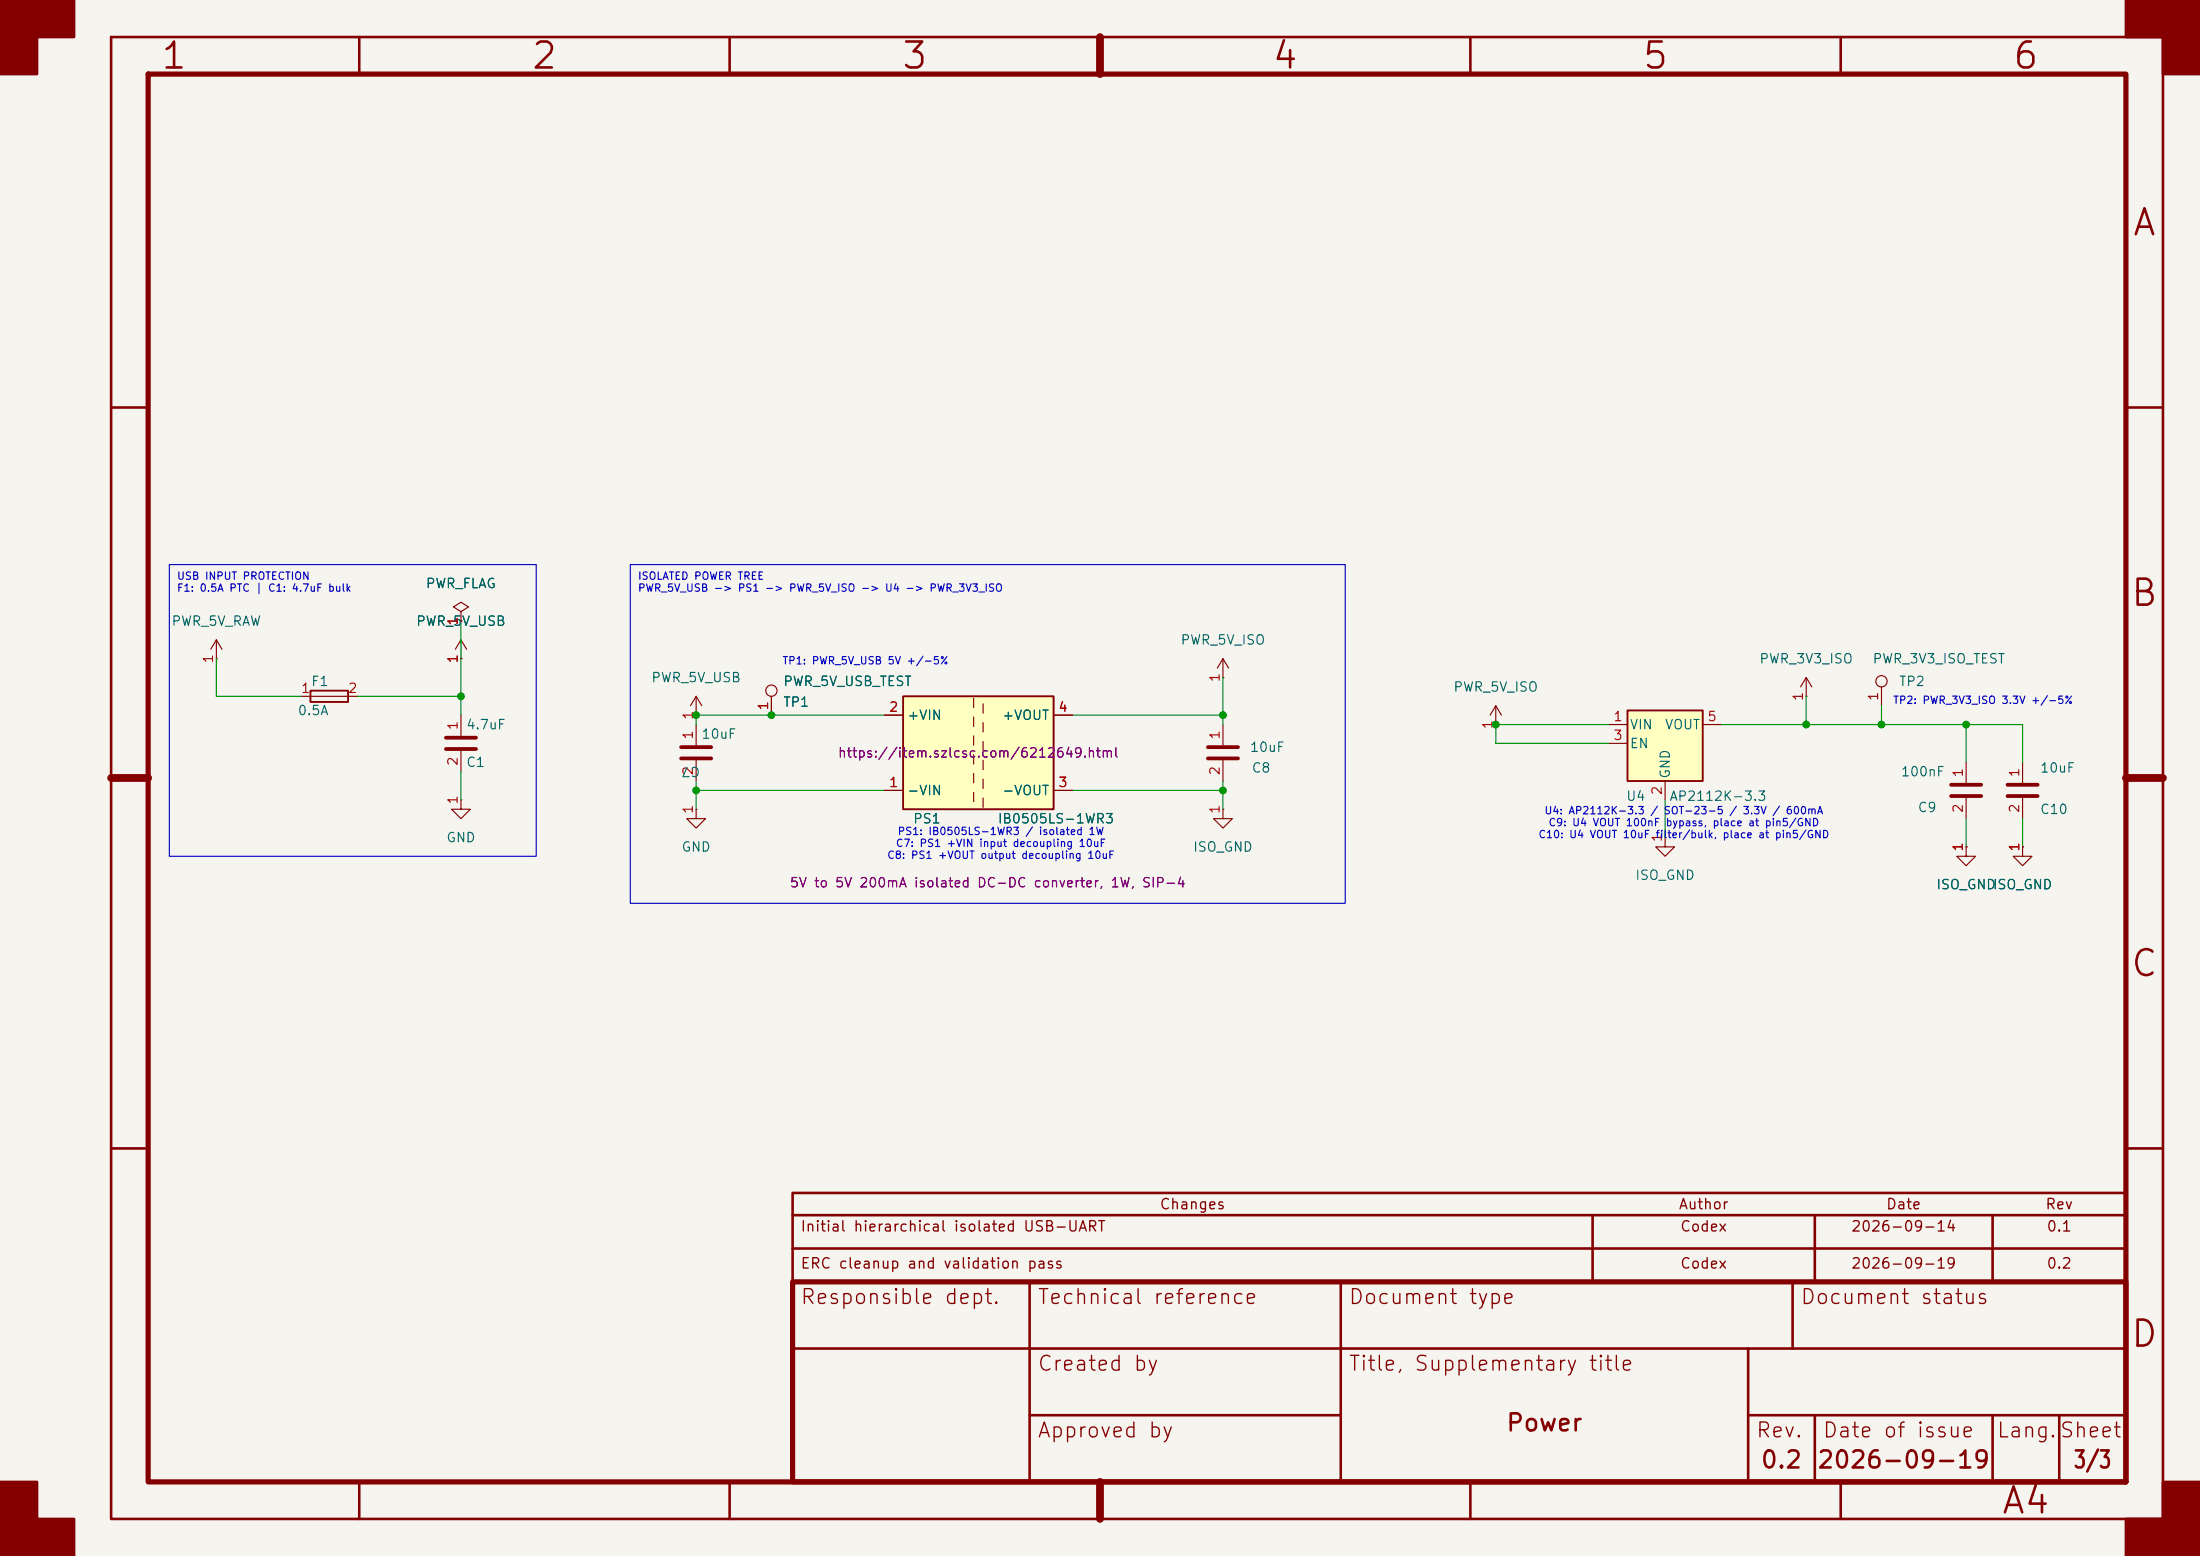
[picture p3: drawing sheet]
(kicad_sch
 (version 20260306)
 (generator "eeschema")
 (generator_version "10.0")
 (paper "A4")
 (title_block
  (title "Power")
  (date "2026-09-19")
  (rev "0.2"))
 (lib_symbols
  (symbol "Connector:TestPoint"
   (pin_names
    (offset 0.762) (hide yes)) (exclude_from_sim no) (in_bom yes) (on_board yes)
   (in_pos_files yes)
   (duplicate_pin_numbers_are_jumpers no)
   (property "Reference" "TP" (at 0 6.858 0) (show_name no) (do_not_autoplace no) (effects (font (size 1.27 1.27))))
   (property "Value" "TestPoint" (at 0 5.08 0) (show_name no) (do_not_autoplace no) (effects (font (size 1.27 1.27))))
   (property "Footprint" "" (at 5.08 0 0) (show_name no) (do_not_autoplace no) (hide yes) (effects (font (size 1.27 1.27))))
   (property "Datasheet" "" (at 5.08 0 0) (show_name no) (do_not_autoplace no) (hide yes) (effects (font (size 1.27 1.27))))
   (property "Description" "test point" (at 0 0 0) (show_name no) (do_not_autoplace no) (hide yes) (effects (font (size 1.27 1.27))))
   (symbol "TestPoint_0_1"
    (circle (center 0 3.302) (radius 0.762) (stroke (width 0) (type default)) (fill (type none))))
   (symbol "TestPoint_1_1"
    (pin passive line (at 0 0 90) (length 2.54) (name "1" (effects (font (size 1.27 1.27)))) (number "1" (effects (font (size 1.27 1.27))))))
   (embedded_fonts no))
  (symbol "Device:C"
   (pin_names
    (offset 0.254)) (exclude_from_sim no) (in_bom yes) (on_board yes)
   (in_pos_files yes)
   (duplicate_pin_numbers_are_jumpers no)
   (property "Reference" "C" (at 0.635 2.54 0) (show_name no) (do_not_autoplace no) (effects (font (size 1.27 1.27)) (justify left)))
   (property "Value" "C" (at 0.635 -2.54 0) (show_name no) (do_not_autoplace no) (effects (font (size 1.27 1.27)) (justify left)))
   (property "Footprint" "" (at 0.9652 -3.81 0) (show_name no) (do_not_autoplace no) (hide yes) (effects (font (size 1.27 1.27))))
   (property "Datasheet" "" (at 0 0 0) (show_name no) (do_not_autoplace no) (hide yes) (effects (font (size 1.27 1.27))))
   (property "Description" "Unpolarized capacitor" (at 0 0 0) (show_name no) (do_not_autoplace no) (hide yes) (effects (font (size 1.27 1.27))))
   (symbol "C_0_1"
    (polyline (pts (xy -2.032 0.762) (xy 2.032 0.762)) (stroke (width 0.508) (type default)) (fill (type none)))
    (polyline (pts (xy -2.032 -0.762) (xy 2.032 -0.762)) (stroke (width 0.508) (type default)) (fill (type none))))
   (symbol "C_1_1"
    (pin passive line (at 0 3.81 270) (length 2.794) (name "" (effects (font (size 1.27 1.27)))) (number "1" (effects (font (size 1.27 1.27)))))
    (pin passive line (at 0 -3.81 90) (length 2.794) (name "" (effects (font (size 1.27 1.27)))) (number "2" (effects (font (size 1.27 1.27))))))
   (embedded_fonts no))
  (symbol "Device:Fuse"
   (pin_names
    (offset 0)) (exclude_from_sim no) (in_bom yes) (on_board yes)
   (in_pos_files yes)
   (duplicate_pin_numbers_are_jumpers no)
   (property "Reference" "F" (at 2.032 0 90) (show_name no) (do_not_autoplace no) (effects (font (size 1.27 1.27))))
   (property "Value" "Fuse" (at -1.905 0 90) (show_name no) (do_not_autoplace no) (effects (font (size 1.27 1.27))))
   (property "Footprint" "" (at -1.778 0 90) (show_name no) (do_not_autoplace no) (hide yes) (effects (font (size 1.27 1.27))))
   (property "Datasheet" "" (at 0 0 0) (show_name no) (do_not_autoplace no) (hide yes) (effects (font (size 1.27 1.27))))
   (property "Description" "Fuse" (at 0 0 0) (show_name no) (do_not_autoplace no) (hide yes) (effects (font (size 1.27 1.27))))
   (symbol "Fuse_0_1"
    (rectangle (start -0.762 -2.54) (end 0.762 2.54) (stroke (width 0.254) (type default)) (fill (type none)))
    (polyline (pts (xy 0 2.54) (xy 0 -2.54)) (stroke (width 0) (type default)) (fill (type none))))
   (symbol "Fuse_1_1"
    (pin passive line (at 0 3.81 270) (length 1.27) (name "" (effects (font (size 1.27 1.27)))) (number "1" (effects (font (size 1.27 1.27)))))
    (pin passive line (at 0 -3.81 90) (length 1.27) (name "" (effects (font (size 1.27 1.27)))) (number "2" (effects (font (size 1.27 1.27))))))
   (embedded_fonts no))
  (symbol "Regulator_Linear:AP2112K-3.3"
   (pin_names
    (offset 0.254)) (exclude_from_sim no) (in_bom yes) (on_board yes)
   (in_pos_files yes)
   (duplicate_pin_numbers_are_jumpers no)
   (property "Reference" "U" (at -5.08 5.715 0) (show_name no) (do_not_autoplace no) (effects (font (size 1.27 1.27)) (justify left)))
   (property "Value" "AP2112K-3.3" (at 0 5.715 0) (show_name no) (do_not_autoplace no) (effects (font (size 1.27 1.27)) (justify left)))
   (property "Footprint" "Package_TO_SOT_SMD:SOT-23-5" (at 0 8.255 0) (show_name no) (do_not_autoplace no) (hide yes) (effects (font (size 1.27 1.27))))
   (property "Datasheet" "https://www.diodes.com/assets/Datasheets/AP2112.pdf" (at 0 2.54 0) (show_name no) (do_not_autoplace no) (hide yes) (effects (font (size 1.27 1.27))))
   (property "Description" "600mA low dropout linear regulator, with enable pin, 3.8V-6V input voltage range, 3.3V fixed positive output, SOT-23-5" (at 0 0 0) (show_name no) (do_not_autoplace no) (hide yes) (effects (font (size 1.27 1.27))))
   (symbol "AP2112K-3.3_0_1"
    (rectangle (start -5.08 4.445) (end 5.08 -5.08) (stroke (width 0.254) (type default)) (fill (type background))))
   (symbol "AP2112K-3.3_1_1"
    (pin power_in line (at -7.62 2.54 0) (length 2.54) (name "VIN" (effects (font (size 1.27 1.27)))) (number "1" (effects (font (size 1.27 1.27)))))
    (pin power_in line (at 0 -7.62 90) (length 2.54) (name "GND" (effects (font (size 1.27 1.27)))) (number "2" (effects (font (size 1.27 1.27)))))
    (pin input line (at -7.62 0 0) (length 2.54) (name "EN" (effects (font (size 1.27 1.27)))) (number "3" (effects (font (size 1.27 1.27)))))
    (pin no_connect line (at 5.08 0 180) (length 2.54) (hide yes) (name "NC" (effects (font (size 1.27 1.27)))) (number "4" (effects (font (size 1.27 1.27)))))
    (pin power_out line (at 7.62 2.54 180) (length 2.54) (name "VOUT" (effects (font (size 1.27 1.27)))) (number "5" (effects (font (size 1.27 1.27))))))
   (embedded_fonts no))
  (symbol "USB_UART_Bridge:IB0505LS-1WR3" (exclude_from_sim no) (in_bom yes) (on_board yes)
   (in_pos_files yes)
   (duplicate_pin_numbers_are_jumpers no)
   (property "Reference" "U" (at -8.89 8.89 0) (show_name no) (do_not_autoplace no) (effects (font (size 1.27 1.27))))
   (property "Value" "IB0505LS-1WR3" (at 2.54 8.89 0) (show_name no) (do_not_autoplace no) (effects (font (size 1.27 1.27))))
   (property "Footprint" "USB_UART_Bridge:Converter_DCDC_YLPTEC_IB0505LS-1WR3" (at 0 -10.16 0) (show_name no) (do_not_autoplace no) (hide yes) (effects (font (size 1.27 1.27))))
   (property "Datasheet" "https://item.szlcsc.com/6212649.html" (at 0 -12.7 0) (show_name no) (do_not_autoplace no) (hide yes) (effects (font (size 1.27 1.27))))
   (property "Description" "5V to 5V 200mA isolated DC-DC converter, 1W, SIP-4" (at 0 0 0) (show_name no) (do_not_autoplace no) (hide yes) (effects (font (size 1.27 1.27))))
   (symbol "IB0505LS-1WR3_0_1"
    (rectangle (start -10.16 7.62) (end 10.16 -7.62) (stroke (width 0.254) (type default)) (fill (type background)))
    (polyline (pts (xy -0.635 7.366) (xy -0.635 6.096)) (stroke (width 0) (type default)) (fill (type none)))
    (polyline (pts (xy -0.635 4.826) (xy -0.635 3.556)) (stroke (width 0) (type default)) (fill (type none)))
    (polyline (pts (xy -0.635 2.286) (xy -0.635 1.016)) (stroke (width 0) (type default)) (fill (type none)))
    (polyline (pts (xy -0.635 -0.254) (xy -0.635 -1.524)) (stroke (width 0) (type default)) (fill (type none)))
    (polyline (pts (xy -0.635 -2.794) (xy -0.635 -4.064)) (stroke (width 0) (type default)) (fill (type none)))
    (polyline (pts (xy -0.635 -5.334) (xy -0.635 -6.604)) (stroke (width 0) (type default)) (fill (type none)))
    (polyline (pts (xy 0.635 5.334) (xy 0.635 6.604)) (stroke (width 0) (type default)) (fill (type none)))
    (polyline (pts (xy 0.635 2.794) (xy 0.635 4.064)) (stroke (width 0) (type default)) (fill (type none)))
    (polyline (pts (xy 0.635 0.254) (xy 0.635 1.524)) (stroke (width 0) (type default)) (fill (type none)))
    (polyline (pts (xy 0.635 -2.286) (xy 0.635 -1.016)) (stroke (width 0) (type default)) (fill (type none)))
    (polyline (pts (xy 0.635 -4.826) (xy 0.635 -3.556)) (stroke (width 0) (type default)) (fill (type none)))
    (polyline (pts (xy 0.635 -7.366) (xy 0.635 -6.096)) (stroke (width 0) (type default)) (fill (type none))))
   (symbol "IB0505LS-1WR3_1_1"
    (pin power_in line (at -12.7 -5.08 0) (length 2.54) (name "-VIN" (effects (font (size 1.27 1.27)))) (number "1" (effects (font (size 1.27 1.27)))))
    (pin power_in line (at -12.7 5.08 0) (length 2.54) (name "+VIN" (effects (font (size 1.27 1.27)))) (number "2" (effects (font (size 1.27 1.27)))))
    (pin power_out line (at 12.7 -5.08 180) (length 2.54) (name "-VOUT" (effects (font (size 1.27 1.27)))) (number "3" (effects (font (size 1.27 1.27)))))
    (pin power_out line (at 12.7 5.08 180) (length 2.54) (name "+VOUT" (effects (font (size 1.27 1.27)))) (number "4" (effects (font (size 1.27 1.27))))))
   (embedded_fonts no))
  (symbol "power:+3V3"
   (power global)
   (pin_names
    (offset 0) (hide yes)) (exclude_from_sim no) (in_bom yes) (on_board yes)
   (in_pos_files yes)
   (duplicate_pin_numbers_are_jumpers no)
   (property "Reference" "#PWR" (at 0 -3.81 0) (show_name no) (do_not_autoplace no) (hide yes) (effects (font (size 1.27 1.27))))
   (property "Value" "+3V3" (at 0 3.556 0) (show_name no) (do_not_autoplace no) (effects (font (size 1.27 1.27))))
   (property "Footprint" "" (at 0 0 0) (show_name no) (do_not_autoplace no) (hide yes) (effects (font (size 1.27 1.27))))
   (property "Datasheet" "" (at 0 0 0) (show_name no) (do_not_autoplace no) (hide yes) (effects (font (size 1.27 1.27))))
   (property "Description" "Power symbol creates a global label with name \"+3V3\"" (at 0 0 0) (show_name no) (do_not_autoplace no) (hide yes) (effects (font (size 1.27 1.27))))
   (symbol "+3V3_0_1"
    (polyline (pts (xy -0.762 1.27) (xy 0 2.54)) (stroke (width 0) (type default)) (fill (type none)))
    (polyline (pts (xy 0 2.54) (xy 0.762 1.27)) (stroke (width 0) (type default)) (fill (type none)))
    (polyline (pts (xy 0 0) (xy 0 2.54)) (stroke (width 0) (type default)) (fill (type none))))
   (symbol "+3V3_1_1"
    (pin power_in line (at 0 0 90) (length 0) (name "" (effects (font (size 1.27 1.27)))) (number "1" (effects (font (size 1.27 1.27))))))
   (embedded_fonts no))
  (symbol "power:+5V"
   (power global)
   (pin_names
    (offset 0) (hide yes)) (exclude_from_sim no) (in_bom yes) (on_board yes)
   (in_pos_files yes)
   (duplicate_pin_numbers_are_jumpers no)
   (property "Reference" "#PWR" (at 0 -3.81 0) (show_name no) (do_not_autoplace no) (hide yes) (effects (font (size 1.27 1.27))))
   (property "Value" "+5V" (at 0 3.556 0) (show_name no) (do_not_autoplace no) (effects (font (size 1.27 1.27))))
   (property "Footprint" "" (at 0 0 0) (show_name no) (do_not_autoplace no) (hide yes) (effects (font (size 1.27 1.27))))
   (property "Datasheet" "" (at 0 0 0) (show_name no) (do_not_autoplace no) (hide yes) (effects (font (size 1.27 1.27))))
   (property "Description" "Power symbol creates a global label with name \"+5V\"" (at 0 0 0) (show_name no) (do_not_autoplace no) (hide yes) (effects (font (size 1.27 1.27))))
   (symbol "+5V_0_1"
    (polyline (pts (xy -0.762 1.27) (xy 0 2.54)) (stroke (width 0) (type default)) (fill (type none)))
    (polyline (pts (xy 0 2.54) (xy 0.762 1.27)) (stroke (width 0) (type default)) (fill (type none)))
    (polyline (pts (xy 0 0) (xy 0 2.54)) (stroke (width 0) (type default)) (fill (type none))))
   (symbol "+5V_1_1"
    (pin power_in line (at 0 0 90) (length 0) (name "" (effects (font (size 1.27 1.27)))) (number "1" (effects (font (size 1.27 1.27))))))
   (embedded_fonts no))
  (symbol "power:GND"
   (power global)
   (pin_names
    (offset 0) (hide yes)) (exclude_from_sim no) (in_bom yes) (on_board yes)
   (in_pos_files yes)
   (duplicate_pin_numbers_are_jumpers no)
   (property "Reference" "#PWR" (at 0 -6.35 0) (show_name no) (do_not_autoplace no) (hide yes) (effects (font (size 1.27 1.27))))
   (property "Value" "GND" (at 0 -3.81 0) (show_name no) (do_not_autoplace no) (effects (font (size 1.27 1.27))))
   (property "Footprint" "" (at 0 0 0) (show_name no) (do_not_autoplace no) (hide yes) (effects (font (size 1.27 1.27))))
   (property "Datasheet" "" (at 0 0 0) (show_name no) (do_not_autoplace no) (hide yes) (effects (font (size 1.27 1.27))))
   (property "Description" "Power symbol creates a global label with name \"GND\" , ground" (at 0 0 0) (show_name no) (do_not_autoplace no) (hide yes) (effects (font (size 1.27 1.27))))
   (symbol "GND_0_1"
    (polyline (pts (xy 0 0) (xy 0 -1.27) (xy 1.27 -1.27) (xy 0 -2.54) (xy -1.27 -1.27) (xy 0 -1.27)) (stroke (width 0) (type default)) (fill (type none))))
   (symbol "GND_1_1"
    (pin power_in line (at 0 0 270) (length 0) (name "" (effects (font (size 1.27 1.27)))) (number "1" (effects (font (size 1.27 1.27))))))
   (embedded_fonts no))
  (symbol "power:PWR_FLAG"
   (power global)
   (pin_names
    (offset 0) (hide yes)) (exclude_from_sim no) (in_bom yes) (on_board yes)
   (in_pos_files yes)
   (duplicate_pin_numbers_are_jumpers no)
   (property "Reference" "#FLG" (at 0 1.905 0) (show_name no) (do_not_autoplace no) (hide yes) (effects (font (size 1.27 1.27))))
   (property "Value" "PWR_FLAG" (at 0 3.81 0) (show_name no) (do_not_autoplace no) (effects (font (size 1.27 1.27))))
   (property "Footprint" "" (at 0 0 0) (show_name no) (do_not_autoplace no) (hide yes) (effects (font (size 1.27 1.27))))
   (property "Datasheet" "" (at 0 0 0) (show_name no) (do_not_autoplace no) (hide yes) (effects (font (size 1.27 1.27))))
   (property "Description" "Special symbol for telling ERC where power comes from" (at 0 0 0) (show_name no) (do_not_autoplace no) (hide yes) (effects (font (size 1.27 1.27))))
   (symbol "PWR_FLAG_0_0"
    (pin power_out line (at 0 0 90) (length 0) (name "" (effects (font (size 1.27 1.27)))) (number "1" (effects (font (size 1.27 1.27))))))
   (symbol "PWR_FLAG_0_1"
    (polyline (pts (xy 0 0) (xy 0 1.27) (xy -1.016 1.905) (xy 0 2.54) (xy 1.016 1.905) (xy 0 1.27)) (stroke (width 0) (type default)) (fill (type none))))
   (embedded_fonts no)))
 (text "U4: AP2112K-3.3 / SOT-23-5 / 3.3V / 600mA\nC9: U4 VOUT 100nF bypass, place at pin5/GND\nC10: U4 VOUT 10uF filter/bulk, place at pin5/GND"
  (exclude_from_sim no)
  (at 227.33 111.252 0)
  (effects (font (size 1 1))))
 (text "PS1: IB0505LS-1WR3 / isolated 1W\nC7: PS1 +VIN input decoupling 10uF\nC8: PS1 +VOUT output decoupling 10uF"
  (exclude_from_sim no)
  (at 135.128 114.046 0)
  (effects (font (size 1 1))))
 (text "TP2: PWR_3V3_ISO 3.3V +/-5%"
  (exclude_from_sim no)
  (at 267.716 94.742 0)
  (effects (font (size 1 1))))
 (text "TP1: PWR_5V_USB 5V +/-5%"
  (exclude_from_sim no)
  (at 116.84 89.408 0)
  (effects (font (size 1 1))))
 (text_box "USB INPUT PROTECTION\nF1: 0.5A PTC | C1: 4.7uF bulk"
  (exclude_from_sim no)
  (at 22.86 76.2 0)
  (size 49.53 39.3699)
  (margins 0.9525 0.9525 0.9525 0.9525)
  (stroke (width 0.15) (type solid))
  (fill (type none))
  (effects (font (size 1 1)) (justify left top)))
 (text_box "ISOLATED POWER TREE\nPWR_5V_USB -> PS1 -> PWR_5V_ISO -> U4 -> PWR_3V3_ISO"
  (exclude_from_sim no)
  (at 85.09 76.2 0)
  (size 96.52 45.72)
  (margins 0.9525 0.9525 0.9525 0.9525)
  (stroke (width 0.15) (type solid))
  (fill (type none))
  (effects (font (size 1 1)) (justify left top)))
 (junction
  (at 201.93 97.79)
  (diameter 0)
  (color 0 0 0 0))
 (junction
  (at 104.14 96.52)
  (diameter 0)
  (color 0 0 0 0))
 (junction
  (at 93.98 96.52)
  (diameter 0)
  (color 0 0 0 0))
 (junction
  (at 93.98 106.68)
  (diameter 0)
  (color 0 0 0 0))
 (junction
  (at 265.43 97.79)
  (diameter 0)
  (color 0 0 0 0))
 (junction
  (at 254 97.79)
  (diameter 0)
  (color 0 0 0 0))
 (junction
  (at 165.1 106.68)
  (diameter 0)
  (color 0 0 0 0))
 (junction
  (at 243.84 97.79)
  (diameter 0)
  (color 0 0 0 0))
 (junction
  (at 165.1 96.52)
  (diameter 0)
  (color 0 0 0 0))
 (junction
  (at 62.23 93.98)
  (diameter 0)
  (color 0 0 0 0))
 (wire
  (pts (xy 217.17 100.33) (xy 201.93 100.33))
  (stroke (width 0) (type default)))
 (wire
  (pts (xy 273.05 97.79) (xy 273.05 102.87))
  (stroke (width 0) (type default)))
 (wire
  (pts (xy 201.93 97.79) (xy 217.17 97.79))
  (stroke (width 0) (type default)))
 (wire
  (pts (xy 62.23 104.14) (xy 62.23 107.95))
  (stroke (width 0) (type default)))
 (wire
  (pts (xy 93.98 105.41) (xy 93.98 106.68))
  (stroke (width 0) (type default)))
 (wire
  (pts (xy 165.1 109.22) (xy 165.1 106.68))
  (stroke (width 0) (type default)))
 (wire
  (pts (xy 265.43 97.79) (xy 273.05 97.79))
  (stroke (width 0) (type default)))
 (wire
  (pts (xy 165.1 91.44) (xy 165.1 96.52))
  (stroke (width 0) (type default)))
 (wire
  (pts (xy 29.21 93.98) (xy 29.21 88.9))
  (stroke (width 0) (type default)))
 (wire
  (pts (xy 104.14 96.52) (xy 93.98 96.52))
  (stroke (width 0) (type default)))
 (wire
  (pts (xy 165.1 97.79) (xy 165.1 96.52))
  (stroke (width 0) (type default)))
 (wire
  (pts (xy 119.38 96.52) (xy 104.14 96.52))
  (stroke (width 0) (type default)))
 (wire
  (pts (xy 144.78 96.52) (xy 165.1 96.52))
  (stroke (width 0) (type default)))
 (wire
  (pts (xy 254 97.79) (xy 265.43 97.79))
  (stroke (width 0) (type default)))
 (wire
  (pts (xy 93.98 109.22) (xy 93.98 106.68))
  (stroke (width 0) (type default)))
 (wire
  (pts (xy 201.93 97.79) (xy 201.93 100.33))
  (stroke (width 0) (type default)))
 (wire
  (pts (xy 243.84 93.98) (xy 243.84 97.79))
  (stroke (width 0) (type default)))
 (wire
  (pts (xy 62.23 93.98) (xy 62.23 88.9))
  (stroke (width 0) (type default)))
 (wire
  (pts (xy 273.05 114.3) (xy 273.05 110.49))
  (stroke (width 0) (type default)))
 (wire
  (pts (xy 265.43 110.49) (xy 265.43 114.3))
  (stroke (width 0) (type default)))
 (wire
  (pts (xy 29.21 93.98) (xy 40.64 93.98))
  (stroke (width 0) (type default)))
 (wire
  (pts (xy 224.79 107.95) (xy 224.79 113.03))
  (stroke (width 0) (type default)))
 (wire
  (pts (xy 62.23 96.52) (xy 62.23 93.98))
  (stroke (width 0) (type default)))
 (wire
  (pts (xy 93.98 96.52) (xy 93.98 97.79))
  (stroke (width 0) (type default)))
 (wire
  (pts (xy 232.41 97.79) (xy 254 97.79))
  (stroke (width 0) (type default)))
 (wire
  (pts (xy 93.98 106.68) (xy 119.38 106.68))
  (stroke (width 0) (type default)))
 (wire
  (pts (xy 48.26 93.98) (xy 62.23 93.98))
  (stroke (width 0) (type default)))
 (wire
  (pts (xy 62.23 88.9) (xy 62.23 83.82))
  (stroke (width 0) (type default)))
 (wire
  (pts (xy 265.43 97.79) (xy 265.43 102.87))
  (stroke (width 0) (type default)))
 (wire
  (pts (xy 165.1 105.41) (xy 165.1 106.68))
  (stroke (width 0) (type default)))
 (wire
  (pts (xy 144.78 106.68) (xy 165.1 106.68))
  (stroke (width 0) (type default)))
 (wire
  (pts (xy 254 95.25) (xy 254 97.79))
  (stroke (width 0) (type default)))
 (symbol
  (lib_id "Device:C")
  (at 62.23 100.33 0)
  (unit 1)
  (body_style 1)
  (exclude_from_sim no)
  (in_bom yes)
  (on_board yes)
  (in_pos_files yes)
  (dnp no)
  (property "Reference" "C1" (at 62.865 102.87 0) (show_name no) (do_not_autoplace no) (effects (font (size 1.27 1.27)) (justify left)))
  (property "Value" "4.7uF" (at 62.865 97.79 0) (show_name no) (do_not_autoplace no) (effects (font (size 1.27 1.27)) (justify left)))
  (property "Footprint" "Capacitor_SMD:C_0805_2012Metric" (at 63.1952 96.52 0) (hide yes) (show_name no) (do_not_autoplace no) (effects (font (size 1.27 1.27))))
  (property "Datasheet" "" (at 62.23 100.33 0) (show_name no) (do_not_autoplace no) (effects (font (size 1.27 1.27))))
  (property "Description" "" (at 62.23 100.33 0) (show_name no) (do_not_autoplace no) (effects (font (size 1.27 1.27))))
  (pin "1")
  (pin "2")
  (instances (project "" (path "" (reference "C1") (unit 1))) (project "USB_UART_Bridge" (path "" (reference "C1") (unit 1)))))
 (symbol
  (lib_id "power:GND")
  (at 62.23 107.95 0)
  (unit 1)
  (body_style 1)
  (exclude_from_sim no)
  (in_bom yes)
  (on_board yes)
  (in_pos_files yes)
  (dnp no)
  (property "Reference" "#PWR006" (at 62.23 101.6 0) (hide yes) (show_name no) (do_not_autoplace no) (effects (font (size 1.27 1.27)) (justify left)))
  (property "Value" "GND" (at 62.23 113.03 0) (show_name no) (do_not_autoplace no) (effects (font (size 1.27 1.27))))
  (property "Footprint" "" (at 62.23 107.95 0) (show_name no) (do_not_autoplace no) (effects (font (size 1.27 1.27))))
  (property "Datasheet" "" (at 62.23 107.95 0) (show_name no) (do_not_autoplace no) (effects (font (size 1.27 1.27))))
  (property "Description" "" (at 62.23 107.95 0) (show_name no) (do_not_autoplace no) (effects (font (size 1.27 1.27))))
  (pin "1")
  (instances (project "" (path "" (reference "#PWR006") (unit 1))) (project "USB_UART_Bridge" (path "" (reference "#PWR006") (unit 1)))))
 (symbol
  (lib_id "Device:C")
  (at 273.05 106.68 0)
  (unit 1)
  (body_style 1)
  (exclude_from_sim no)
  (in_bom yes)
  (on_board yes)
  (in_pos_files yes)
  (dnp no)
  (property "Reference" "C10" (at 275.336 109.22 0) (show_name no) (do_not_autoplace no) (effects (font (size 1.27 1.27)) (justify left)))
  (property "Value" "10uF" (at 275.336 103.632 0) (show_name no) (do_not_autoplace no) (effects (font (size 1.27 1.27)) (justify left)))
  (property "Footprint" "Capacitor_SMD:C_0603_1608Metric" (at 272.0848 110.49 0) (hide yes) (show_name no) (do_not_autoplace no) (effects (font (size 1.27 1.27))))
  (property "Datasheet" "" (at 273.05 106.68 0) (show_name no) (do_not_autoplace no) (effects (font (size 1.27 1.27))))
  (property "Description" "" (at 273.05 106.68 0) (show_name no) (do_not_autoplace no) (effects (font (size 1.27 1.27))))
  (pin "1")
  (pin "2")
  (instances (project "" (path "" (reference "C10") (unit 1))) (project "USB_UART_Bridge" (path "" (reference "C10") (unit 1)))))
 (symbol
  (lib_id "Regulator_Linear:AP2112K-3.3")
  (at 224.79 100.33 0)
  (unit 1)
  (body_style 1)
  (exclude_from_sim no)
  (in_bom yes)
  (on_board yes)
  (in_pos_files yes)
  (dnp no)
  (property "Reference" "U4" (at 219.456 107.442 0) (show_name no) (do_not_autoplace no) (effects (font (size 1.27 1.27)) (justify left)))
  (property "Value" "AP2112K-3.3" (at 225.298 107.442 0) (show_name no) (do_not_autoplace no) (effects (font (size 1.27 1.27)) (justify left)))
  (property "Footprint" "Package_TO_SOT_SMD:SOT-23-5" (at 224.79 108.585 0) (hide yes) (show_name no) (do_not_autoplace no) (effects (font (size 1.27 1.27))))
  (property "Datasheet" "" (at 224.79 100.33 0) (show_name no) (do_not_autoplace no) (effects (font (size 1.27 1.27))))
  (property "Description" "" (at 224.79 100.33 0) (show_name no) (do_not_autoplace no) (effects (font (size 1.27 1.27))))
  (pin "1")
  (pin "2")
  (pin "3")
  (pin "4")
  (pin "5")
  (instances (project "" (path "" (reference "U4") (unit 1))) (project "USB_UART_Bridge" (path "" (reference "U4") (unit 1)))))
 (symbol
  (lib_id "Connector:TestPoint")
  (at 104.14 96.52 0)
  (unit 1)
  (body_style 1)
  (exclude_from_sim no)
  (in_bom yes)
  (on_board yes)
  (in_pos_files yes)
  (dnp no)
  (property "Reference" "TP1" (at 105.664 94.742 0) (show_name no) (do_not_autoplace no) (effects (font (size 1.27 1.27)) (justify left)))
  (property "Value" "PWR_5V_USB_TEST" (at 105.664 91.948 0) (show_name no) (do_not_autoplace no) (effects (font (size 1.27 1.27)) (justify left)))
  (property "Footprint" "TestPoint:TestPoint_Pad_D1.0mm" (at 109.22 96.52 0) (hide yes) (show_name no) (do_not_autoplace no) (effects (font (size 1.27 1.27))))
  (property "Datasheet" "" (at 104.14 96.52 0) (show_name no) (do_not_autoplace no) (effects (font (size 1.27 1.27))))
  (property "Description" "" (at 104.14 96.52 0) (show_name no) (do_not_autoplace no) (effects (font (size 1.27 1.27))))
  (pin "1")
  (instances (project "" (path "" (reference "TP1") (unit 1))) (project "USB_UART_Bridge" (path "" (reference "TP1") (unit 1)))))
 (symbol
  (lib_id "power:+5V")
  (at 62.23 88.9 0)
  (unit 1)
  (body_style 1)
  (exclude_from_sim no)
  (in_bom yes)
  (on_board yes)
  (in_pos_files yes)
  (dnp no)
  (property "Reference" "#PWR003" (at 62.23 85.09 0) (hide yes) (show_name no) (do_not_autoplace no) (effects (font (size 1.27 1.27)) (justify left)))
  (property "Value" "PWR_5V_USB" (at 62.23 83.82 0) (show_name no) (do_not_autoplace no) (effects (font (size 1.27 1.27))))
  (property "Footprint" "" (at 62.23 88.9 0) (show_name no) (do_not_autoplace no) (effects (font (size 1.27 1.27))))
  (property "Datasheet" "" (at 62.23 88.9 0) (show_name no) (do_not_autoplace no) (effects (font (size 1.27 1.27))))
  (property "Description" "" (at 62.23 88.9 0) (show_name no) (do_not_autoplace no) (effects (font (size 1.27 1.27))))
  (pin "1")
  (instances (project "" (path "" (reference "#PWR003") (unit 1))) (project "USB_UART_Bridge" (path "" (reference "#PWR003") (unit 1)))))
 (symbol
  (lib_id "power:GND")
  (at 165.1 109.22 0)
  (unit 1)
  (body_style 1)
  (exclude_from_sim no)
  (in_bom yes)
  (on_board yes)
  (in_pos_files yes)
  (dnp no)
  (property "Reference" "#PWR009" (at 165.1 102.87 0) (hide yes) (show_name no) (do_not_autoplace no) (effects (font (size 1.27 1.27)) (justify left)))
  (property "Value" "ISO_GND" (at 165.1 114.3 0) (show_name no) (do_not_autoplace no) (effects (font (size 1.27 1.27))))
  (property "Footprint" "" (at 165.1 109.22 0) (show_name no) (do_not_autoplace no) (effects (font (size 1.27 1.27))))
  (property "Datasheet" "" (at 165.1 109.22 0) (show_name no) (do_not_autoplace no) (effects (font (size 1.27 1.27))))
  (property "Description" "" (at 165.1 109.22 0) (show_name no) (do_not_autoplace no) (effects (font (size 1.27 1.27))))
  (pin "1")
  (instances (project "" (path "" (reference "#PWR009") (unit 1))) (project "USB_UART_Bridge" (path "" (reference "#PWR009") (unit 1)))))
 (symbol
  (lib_id "Connector:TestPoint")
  (at 254 95.25 0)
  (unit 1)
  (body_style 1)
  (exclude_from_sim no)
  (in_bom yes)
  (on_board yes)
  (in_pos_files yes)
  (dnp no)
  (property "Reference" "TP2" (at 256.286 91.948 0) (show_name no) (do_not_autoplace no) (effects (font (size 1.27 1.27)) (justify left)))
  (property "Value" "PWR_3V3_ISO_TEST" (at 252.73 88.9 0) (show_name no) (do_not_autoplace no) (effects (font (size 1.27 1.27)) (justify left)))
  (property "Footprint" "TestPoint:TestPoint_Pad_D1.0mm" (at 259.08 95.25 0) (hide yes) (show_name no) (do_not_autoplace no) (effects (font (size 1.27 1.27))))
  (property "Datasheet" "" (at 254 95.25 0) (show_name no) (do_not_autoplace no) (effects (font (size 1.27 1.27))))
  (property "Description" "" (at 254 95.25 0) (show_name no) (do_not_autoplace no) (effects (font (size 1.27 1.27))))
  (pin "1")
  (instances (project "" (path "" (reference "TP2") (unit 1))) (project "USB_UART_Bridge" (path "" (reference "TP2") (unit 1)))))
 (symbol
  (lib_id "power:GND")
  (at 265.43 114.3 0)
  (unit 1)
  (body_style 1)
  (exclude_from_sim no)
  (in_bom yes)
  (on_board yes)
  (in_pos_files yes)
  (dnp no)
  (property "Reference" "#PWR012" (at 265.43 107.95 0) (hide yes) (show_name no) (do_not_autoplace no) (effects (font (size 1.27 1.27)) (justify left)))
  (property "Value" "ISO_GND" (at 265.43 119.38 0) (show_name no) (do_not_autoplace no) (effects (font (size 1.27 1.27))))
  (property "Footprint" "" (at 265.43 114.3 0) (show_name no) (do_not_autoplace no) (effects (font (size 1.27 1.27))))
  (property "Datasheet" "" (at 265.43 114.3 0) (show_name no) (do_not_autoplace no) (effects (font (size 1.27 1.27))))
  (property "Description" "" (at 265.43 114.3 0) (show_name no) (do_not_autoplace no) (effects (font (size 1.27 1.27))))
  (pin "1")
  (instances (project "" (path "" (reference "#PWR012") (unit 1))) (project "USB_UART_Bridge" (path "" (reference "#PWR012") (unit 1)))))
 (symbol
  (lib_id "power:GND")
  (at 224.79 113.03 0)
  (unit 1)
  (body_style 1)
  (exclude_from_sim no)
  (in_bom yes)
  (on_board yes)
  (in_pos_files yes)
  (dnp no)
  (property "Reference" "#PWR011" (at 224.79 106.68 0) (hide yes) (show_name no) (do_not_autoplace no) (effects (font (size 1.27 1.27)) (justify left)))
  (property "Value" "ISO_GND" (at 224.79 118.11 0) (show_name no) (do_not_autoplace no) (effects (font (size 1.27 1.27))))
  (property "Footprint" "" (at 224.79 113.03 0) (show_name no) (do_not_autoplace no) (effects (font (size 1.27 1.27))))
  (property "Datasheet" "" (at 224.79 113.03 0) (show_name no) (do_not_autoplace no) (effects (font (size 1.27 1.27))))
  (property "Description" "" (at 224.79 113.03 0) (show_name no) (do_not_autoplace no) (effects (font (size 1.27 1.27))))
  (pin "1")
  (instances (project "" (path "" (reference "#PWR011") (unit 1))) (project "USB_UART_Bridge" (path "" (reference "#PWR011") (unit 1)))))
 (symbol
  (lib_id "power:GND")
  (at 93.98 109.22 0)
  (unit 1)
  (body_style 1)
  (exclude_from_sim no)
  (in_bom yes)
  (on_board yes)
  (in_pos_files yes)
  (dnp no)
  (property "Reference" "#PWR008" (at 93.98 102.87 0) (hide yes) (show_name no) (do_not_autoplace no) (effects (font (size 1.27 1.27)) (justify left)))
  (property "Value" "GND" (at 93.98 114.3 0) (show_name no) (do_not_autoplace no) (effects (font (size 1.27 1.27))))
  (property "Footprint" "" (at 93.98 109.22 0) (show_name no) (do_not_autoplace no) (effects (font (size 1.27 1.27))))
  (property "Datasheet" "" (at 93.98 109.22 0) (show_name no) (do_not_autoplace no) (effects (font (size 1.27 1.27))))
  (property "Description" "" (at 93.98 109.22 0) (show_name no) (do_not_autoplace no) (effects (font (size 1.27 1.27))))
  (pin "1")
  (instances (project "" (path "" (reference "#PWR008") (unit 1))) (project "USB_UART_Bridge" (path "" (reference "#PWR008") (unit 1)))))
 (symbol
  (lib_id "power:PWR_FLAG")
  (at 62.23 83.82 0)
  (unit 1)
  (body_style 1)
  (exclude_from_sim no)
  (in_bom yes)
  (on_board yes)
  (in_pos_files yes)
  (dnp no)
  (property "Reference" "#FLG005" (at 62.23 85.725 0) (hide yes) (show_name no) (do_not_autoplace no) (effects (font (size 1.27 1.27)) (justify left)))
  (property "Value" "PWR_FLAG" (at 62.23 78.74 0) (show_name no) (do_not_autoplace no) (effects (font (size 1.27 1.27))))
  (property "Footprint" "" (at 62.23 83.82 0) (show_name no) (do_not_autoplace no) (effects (font (size 1.27 1.27))))
  (property "Datasheet" "" (at 62.23 83.82 0) (show_name no) (do_not_autoplace no) (effects (font (size 1.27 1.27))))
  (property "Description" "" (at 62.23 83.82 0) (show_name no) (do_not_autoplace no) (effects (font (size 1.27 1.27))))
  (pin "1")
  (instances (project "" (path "" (reference "#FLG005") (unit 1))) (project "USB_UART_Bridge" (path "" (reference "#FLG005") (unit 1)))))
 (symbol
  (lib_id "power:+5V")
  (at 201.93 97.79 0)
  (unit 1)
  (body_style 1)
  (exclude_from_sim no)
  (in_bom yes)
  (on_board yes)
  (in_pos_files yes)
  (dnp no)
  (property "Reference" "#PWR017" (at 201.93 93.98 0) (hide yes) (show_name no) (do_not_autoplace no) (effects (font (size 1.27 1.27)) (justify left)))
  (property "Value" "PWR_5V_ISO" (at 201.93 92.71 0) (show_name no) (do_not_autoplace no) (effects (font (size 1.27 1.27))))
  (property "Footprint" "" (at 201.93 97.79 0) (show_name no) (do_not_autoplace no) (effects (font (size 1.27 1.27))))
  (property "Datasheet" "" (at 201.93 97.79 0) (show_name no) (do_not_autoplace no) (effects (font (size 1.27 1.27))))
  (property "Description" "" (at 201.93 97.79 0) (show_name no) (do_not_autoplace no) (effects (font (size 1.27 1.27))))
  (pin "1")
  (instances (project "" (path "" (reference "#PWR017") (unit 1))) (project "USB_UART_Bridge" (path "" (reference "#PWR017") (unit 1)))))
 (symbol
  (lib_id "Device:C")
  (at 165.1 101.6 0)
  (unit 1)
  (body_style 1)
  (exclude_from_sim no)
  (in_bom yes)
  (on_board yes)
  (in_pos_files yes)
  (dnp no)
  (property "Reference" "C8" (at 168.91 103.632 0) (show_name no) (do_not_autoplace no) (effects (font (size 1.27 1.27)) (justify left)))
  (property "Value" "10uF" (at 168.656 100.838 0) (show_name no) (do_not_autoplace no) (effects (font (size 1.27 1.27)) (justify left)))
  (property "Footprint" "Capacitor_SMD:C_1206_3216Metric" (at 164.1348 105.41 0) (hide yes) (show_name no) (do_not_autoplace no) (effects (font (size 1.27 1.27))))
  (property "Datasheet" "" (at 165.1 101.6 0) (show_name no) (do_not_autoplace no) (effects (font (size 1.27 1.27))))
  (property "Description" "" (at 165.1 101.6 0) (show_name no) (do_not_autoplace no) (effects (font (size 1.27 1.27))))
  (pin "1")
  (pin "2")
  (instances (project "" (path "" (reference "C8") (unit 1))) (project "USB_UART_Bridge" (path "" (reference "C8") (unit 1)))))
 (symbol
  (lib_id "power:+3V3")
  (at 243.84 93.98 0)
  (unit 1)
  (body_style 1)
  (exclude_from_sim no)
  (in_bom yes)
  (on_board yes)
  (in_pos_files yes)
  (dnp no)
  (property "Reference" "#PWR014" (at 243.84 90.17 0) (hide yes) (show_name no) (do_not_autoplace no) (effects (font (size 1.27 1.27)) (justify left)))
  (property "Value" "PWR_3V3_ISO" (at 243.84 88.9 0) (show_name no) (do_not_autoplace no) (effects (font (size 1.27 1.27))))
  (property "Footprint" "" (at 243.84 93.98 0) (show_name no) (do_not_autoplace no) (effects (font (size 1.27 1.27))))
  (property "Datasheet" "" (at 243.84 93.98 0) (show_name no) (do_not_autoplace no) (effects (font (size 1.27 1.27))))
  (property "Description" "" (at 243.84 93.98 0) (show_name no) (do_not_autoplace no) (effects (font (size 1.27 1.27))))
  (pin "1")
  (instances (project "" (path "" (reference "#PWR014") (unit 1))) (project "USB_UART_Bridge" (path "" (reference "#PWR014") (unit 1)))))
 (symbol
  (lib_id "Device:C")
  (at 93.98 101.6 0)
  (unit 1)
  (body_style 1)
  (exclude_from_sim no)
  (in_bom yes)
  (on_board yes)
  (in_pos_files yes)
  (dnp no)
  (property "Reference" "C7" (at 94.615 104.14 180) (show_name no) (do_not_autoplace no) (effects (font (size 1.27 1.27)) (justify left)))
  (property "Value" "10uF" (at 94.615 99.06 0) (show_name no) (do_not_autoplace no) (effects (font (size 1.27 1.27)) (justify left)))
  (property "Footprint" "Capacitor_SMD:C_1206_3216Metric" (at 93.0148 105.41 0) (hide yes) (show_name no) (do_not_autoplace no) (effects (font (size 1.27 1.27))))
  (property "Datasheet" "" (at 93.98 101.6 0) (show_name no) (do_not_autoplace no) (effects (font (size 1.27 1.27))))
  (property "Description" "" (at 93.98 101.6 0) (show_name no) (do_not_autoplace no) (effects (font (size 1.27 1.27))))
  (pin "1")
  (pin "2")
  (instances (project "" (path "" (reference "C7") (unit 1))) (project "USB_UART_Bridge" (path "" (reference "C7") (unit 1)))))
 (symbol
  (lib_id "Device:Fuse")
  (at 44.45 93.98 90)
  (unit 1)
  (body_style 1)
  (exclude_from_sim no)
  (in_bom yes)
  (on_board yes)
  (in_pos_files yes)
  (dnp no)
  (property "Reference" "F1" (at 44.45 91.948 90) (show_name no) (do_not_autoplace no) (effects (font (size 1.27 1.27)) (justify left)))
  (property "Value" "0.5A" (at 44.45 95.885 90) (show_name no) (do_not_autoplace no) (effects (font (size 1.27 1.27)) (justify left)))
  (property "Footprint" "Fuse:Fuse_1206_3216Metric" (at 44.45 95.758 90) (hide yes) (show_name no) (do_not_autoplace no) (effects (font (size 1.27 1.27))))
  (property "Datasheet" "" (at 44.45 93.98 0) (show_name no) (do_not_autoplace no) (effects (font (size 1.27 1.27))))
  (property "Description" "" (at 44.45 93.98 0) (show_name no) (do_not_autoplace no) (effects (font (size 1.27 1.27))))
  (pin "1")
  (pin "2")
  (instances (project "" (path "" (reference "F1") (unit 1))) (project "USB_UART_Bridge" (path "" (reference "F1") (unit 1)))))
 (symbol
  (lib_id "power:+5V")
  (at 165.1 91.44 0)
  (unit 1)
  (body_style 1)
  (exclude_from_sim no)
  (in_bom yes)
  (on_board yes)
  (in_pos_files yes)
  (dnp no)
  (property "Reference" "#PWR016" (at 165.1 87.63 0) (hide yes) (show_name no) (do_not_autoplace no) (effects (font (size 1.27 1.27)) (justify left)))
  (property "Value" "PWR_5V_ISO" (at 165.1 86.36 0) (show_name no) (do_not_autoplace no) (effects (font (size 1.27 1.27))))
  (property "Footprint" "" (at 165.1 91.44 0) (show_name no) (do_not_autoplace no) (effects (font (size 1.27 1.27))))
  (property "Datasheet" "" (at 165.1 91.44 0) (show_name no) (do_not_autoplace no) (effects (font (size 1.27 1.27))))
  (property "Description" "" (at 165.1 91.44 0) (show_name no) (do_not_autoplace no) (effects (font (size 1.27 1.27))))
  (pin "1")
  (instances (project "" (path "" (reference "#PWR016") (unit 1))) (project "USB_UART_Bridge" (path "" (reference "#PWR016") (unit 1)))))
 (symbol
  (lib_id "power:+5V")
  (at 93.98 96.52 0)
  (unit 1)
  (body_style 1)
  (exclude_from_sim no)
  (in_bom yes)
  (on_board yes)
  (in_pos_files yes)
  (dnp no)
  (property "Reference" "#PWR004" (at 93.98 92.71 0) (hide yes) (show_name no) (do_not_autoplace no) (effects (font (size 1.27 1.27)) (justify left)))
  (property "Value" "PWR_5V_USB" (at 93.98 91.44 0) (show_name no) (do_not_autoplace no) (effects (font (size 1.27 1.27))))
  (property "Footprint" "" (at 93.98 96.52 0) (show_name no) (do_not_autoplace no) (effects (font (size 1.27 1.27))))
  (property "Datasheet" "" (at 93.98 96.52 0) (show_name no) (do_not_autoplace no) (effects (font (size 1.27 1.27))))
  (property "Description" "" (at 93.98 96.52 0) (show_name no) (do_not_autoplace no) (effects (font (size 1.27 1.27))))
  (pin "1")
  (instances (project "" (path "" (reference "#PWR004") (unit 1))) (project "USB_UART_Bridge" (path "" (reference "#PWR004") (unit 1)))))
 (symbol
  (lib_id "Device:C")
  (at 265.43 106.68 0)
  (unit 1)
  (body_style 1)
  (exclude_from_sim no)
  (in_bom yes)
  (on_board yes)
  (in_pos_files yes)
  (dnp no)
  (property "Reference" "C9" (at 258.826 108.966 0) (show_name no) (do_not_autoplace no) (effects (font (size 1.27 1.27)) (justify left)))
  (property "Value" "100nF" (at 256.54 104.14 0) (show_name no) (do_not_autoplace no) (effects (font (size 1.27 1.27)) (justify left)))
  (property "Footprint" "Capacitor_SMD:C_0603_1608Metric" (at 264.4648 110.49 0) (hide yes) (show_name no) (do_not_autoplace no) (effects (font (size 1.27 1.27))))
  (property "Datasheet" "" (at 265.43 106.68 0) (show_name no) (do_not_autoplace no) (effects (font (size 1.27 1.27))))
  (property "Description" "" (at 265.43 106.68 0) (show_name no) (do_not_autoplace no) (effects (font (size 1.27 1.27))))
  (pin "1")
  (pin "2")
  (instances (project "" (path "" (reference "C9") (unit 1))) (project "USB_UART_Bridge" (path "" (reference "C9") (unit 1)))))
 (symbol
  (lib_id "power:+5V")
  (at 29.21 88.9 0)
  (unit 1)
  (body_style 1)
  (exclude_from_sim no)
  (in_bom yes)
  (on_board yes)
  (in_pos_files yes)
  (dnp no)
  (property "Reference" "#PWR001" (at 29.21 85.09 0) (hide yes) (show_name no) (do_not_autoplace no) (effects (font (size 1.27 1.27)) (justify left)))
  (property "Value" "PWR_5V_RAW" (at 29.21 83.82 0) (show_name no) (do_not_autoplace no) (effects (font (size 1.27 1.27))))
  (property "Footprint" "" (at 29.21 88.9 0) (show_name no) (do_not_autoplace no) (effects (font (size 1.27 1.27))))
  (property "Datasheet" "" (at 29.21 88.9 0) (show_name no) (do_not_autoplace no) (effects (font (size 1.27 1.27))))
  (property "Description" "" (at 29.21 88.9 0) (show_name no) (do_not_autoplace no) (effects (font (size 1.27 1.27))))
  (pin "1")
  (instances (project "" (path "" (reference "#PWR001") (unit 1))) (project "USB_UART_Bridge" (path "" (reference "#PWR001") (unit 1)))))
 (symbol
  (lib_id "USB_UART_Bridge:IB0505LS-1WR3")
  (at 132.08 101.6 0)
  (unit 1)
  (body_style 1)
  (exclude_from_sim no)
  (in_bom yes)
  (on_board yes)
  (in_pos_files yes)
  (dnp no)
  (property "Reference" "PS1" (at 123.19 110.49 0) (show_name no) (do_not_autoplace no) (effects (font (size 1.27 1.27)) (justify left)))
  (property "Value" "IB0505LS-1WR3" (at 134.62 110.49 0) (show_name no) (do_not_autoplace no) (effects (font (size 1.27 1.27)) (justify left)))
  (property "Footprint" "USB_UART_Bridge:Converter_DCDC_YLPTEC_IB0505LS-1WR3" (at 132.08 91.44 0) (hide yes) (show_name no) (do_not_autoplace no) (effects (font (size 1.27 1.27))))
  (property "Datasheet" "https://item.szlcsc.com/6212649.html" (at 132.08 101.6 0) (show_name no) (do_not_autoplace no) (effects (font (size 1.27 1.27))))
  (property "Description" "5V to 5V 200mA isolated DC-DC converter, 1W, SIP-4" (at 133.35 119.126 0) (show_name no) (do_not_autoplace no) (effects (font (size 1.27 1.27))))
  (pin "1")
  (pin "2")
  (pin "3")
  (pin "4")
  (instances (project "" (path "" (reference "PS1") (unit 1))) (project "USB_UART_Bridge" (path "" (reference "PS1") (unit 1)))))
 (symbol
  (lib_id "power:GND")
  (at 273.05 114.3 0)
  (unit 1)
  (body_style 1)
  (exclude_from_sim no)
  (in_bom yes)
  (on_board yes)
  (in_pos_files yes)
  (dnp no)
  (property "Reference" "#PWR013" (at 273.05 107.95 0) (hide yes) (show_name no) (do_not_autoplace no) (effects (font (size 1.27 1.27)) (justify left)))
  (property "Value" "ISO_GND" (at 273.05 119.38 0) (show_name no) (do_not_autoplace no) (effects (font (size 1.27 1.27))))
  (property "Footprint" "" (at 273.05 114.3 0) (show_name no) (do_not_autoplace no) (effects (font (size 1.27 1.27))))
  (property "Datasheet" "" (at 273.05 114.3 0) (show_name no) (do_not_autoplace no) (effects (font (size 1.27 1.27))))
  (property "Description" "" (at 273.05 114.3 0) (show_name no) (do_not_autoplace no) (effects (font (size 1.27 1.27))))
  (pin "1")
  (instances (project "" (path "" (reference "#PWR013") (unit 1))) (project "USB_UART_Bridge" (path "" (reference "#PWR013") (unit 1)))))
 (sheet_instances
  (path ""
   (page "1"))))
